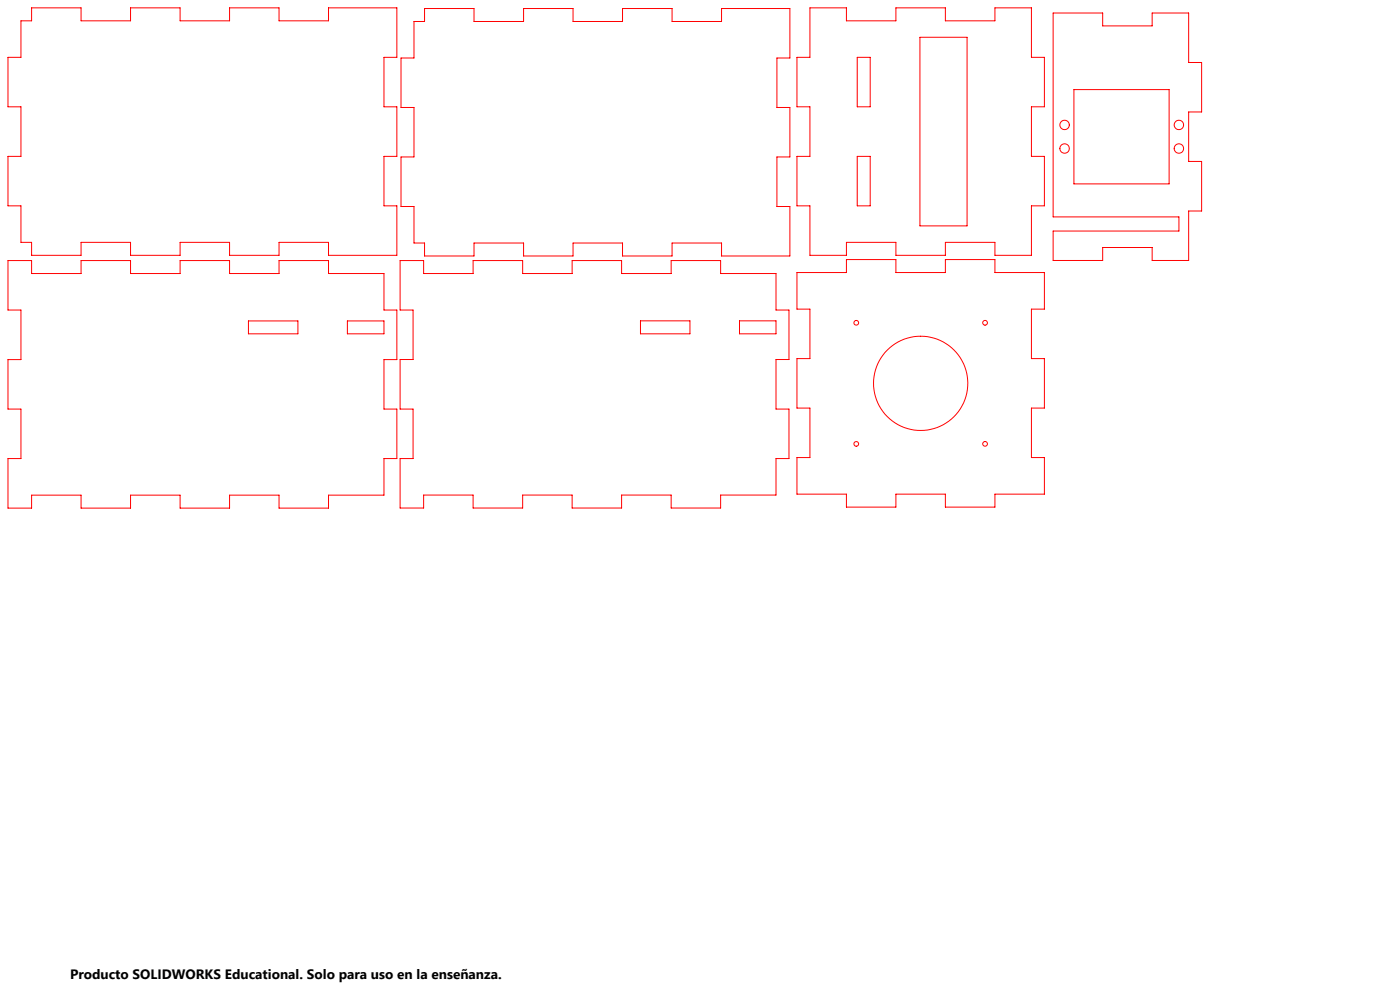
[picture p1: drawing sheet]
<svg xmlns="http://www.w3.org/2000/svg" width="594mm" height="420mm" viewBox="0 0 594 420" stroke-linecap="round" stroke-linejoin="round" font-family="sans-serif">
<g fill="none" stroke="#f00" stroke-width=".42">
<path d="M13.4 3.3h21v5.5h21v-5.5h21v5.5h21v-5.5h21v5.5h21v-5.5h29v21h-5.5v21h5.5v21h-5.5v21h5.5v21h-29v-5.5h-21v5.5h-21v-5.5h-21v5.5h-21v-5.5h-21v5.5h-21v-5.5h-4.5v-15.5h-5.5v-21h5.5v-21h-5.5v-21h5.5v-15.5h4.5zM180.1 3.6h21v5.5h21v-5.5h21v5.5h21v-5.5h21.1v5.5h20.9v-5.5h29v21h-5.5v21h5.5v21h-5.5v21h5.5v21h-29v-5.5h-20.9v5.5h-21.1v-5.5h-21v5.5h-21v-5.5h-21v5.5h-21v-5.5h-4.5v-15.5h-5.5v-21h5.5v-21h-5.5v-21h5.5v-15.5h4.5zM343.6 3.3h15.5v5.5h21v-5.5h21v5.5h21v-5.5h15.5v21h5.5v21h-5.5v21h5.5v21h-5.5v21h-15.5v-5.5h-21v5.5h-21v-5.5h-21v5.5h-15.5v-21h-5.5v-21h5.5v-21h-5.5v-21h5.5zM390.3 15.8h20v80h-20zM446.8 5.5h21.1v5.5h20.9v-5.5h15.5v21h5.5v21h-5.5v21h5.5v21h-5.5v21h-15.5v-5.5h-20.9v5.5h-21.1v-12.5h53.4v-6h-53.4zM363.7 24.3h5.5v21h-5.5zM455.6 38h40.4v40h-40.4zM363.7 66.3h5.5v21h-5.5zM3.4 110.5h10v5.5h21v-5.5h21v5.5h21v-5.5h21v5.5h21v-5.5h21v5.5h23.5v15.5h5.5v21.1h-5.5v20.9h5.5v21h-5.5v15.6h-23.5v5.5h-21v-5.5h-21v5.5h-21v-5.5h-21v5.5h-21v-5.5h-21v5.5h-10v-21.1h5.5v-21h-5.5v-20.9h5.5v-21.1h-5.5zM169.8 110.5h9.9v5.5h21v-5.5h21.1v5.5h20.9v-5.5h21v5.5h21.1v-5.5h21v5.5h23.4v15.5h5.6v21h-5.6v21h5.6v21h-5.6v15.5h-23.4v5.5h-21v-5.5h-21.1v5.5h-21v-5.5h-20.9v5.5h-21.1v-5.5h-21v5.5h-9.9v-21h5.5v-21h-5.5v-21h5.5v-21h-5.5zM338.1 115.6h21v-5.5h21v5.5h21v-5.5h21v5.5h21v15.5h-5.5v21h5.5v21h-5.5v21h5.5v15.5h-21v5.5h-21v-5.5h-21v5.5h-21v-5.5h-21v-15.5h5.5v-21h-5.5v-21h5.5v-21h-5.5zM105.4 136.2h21v5.4h-21z"/>
<path d="M147.4 136.2h15.5v5.4h-15.5zM271.7 136.1h21v5.5h-21zM313.8 136.1h15.4v5.5h-15.4z"/>
<circle cx="451.7" cy="53" r="2"/>
<circle cx="500.2" cy="53" r="2"/>
<circle cx="451.7" cy="63" r="2.01"/>
<circle cx="500.2" cy="63" r="2.01"/>
<circle cx="363.3" cy="136.9" r="1.01"/>
<circle cx="417.9" cy="137" r="1"/>
<circle cx="390.6" cy="162.6" r="20"/>
<circle cx="363.3" cy="188.3" r="1.01"/>
<circle cx="417.9" cy="188.3" r="1.01"/>
</g>
<text font-size="5.8" x="29.7" y="415.3">Producto SOLIDWORKS Educational. Solo para uso en la enseñanza.</text>
</svg>
